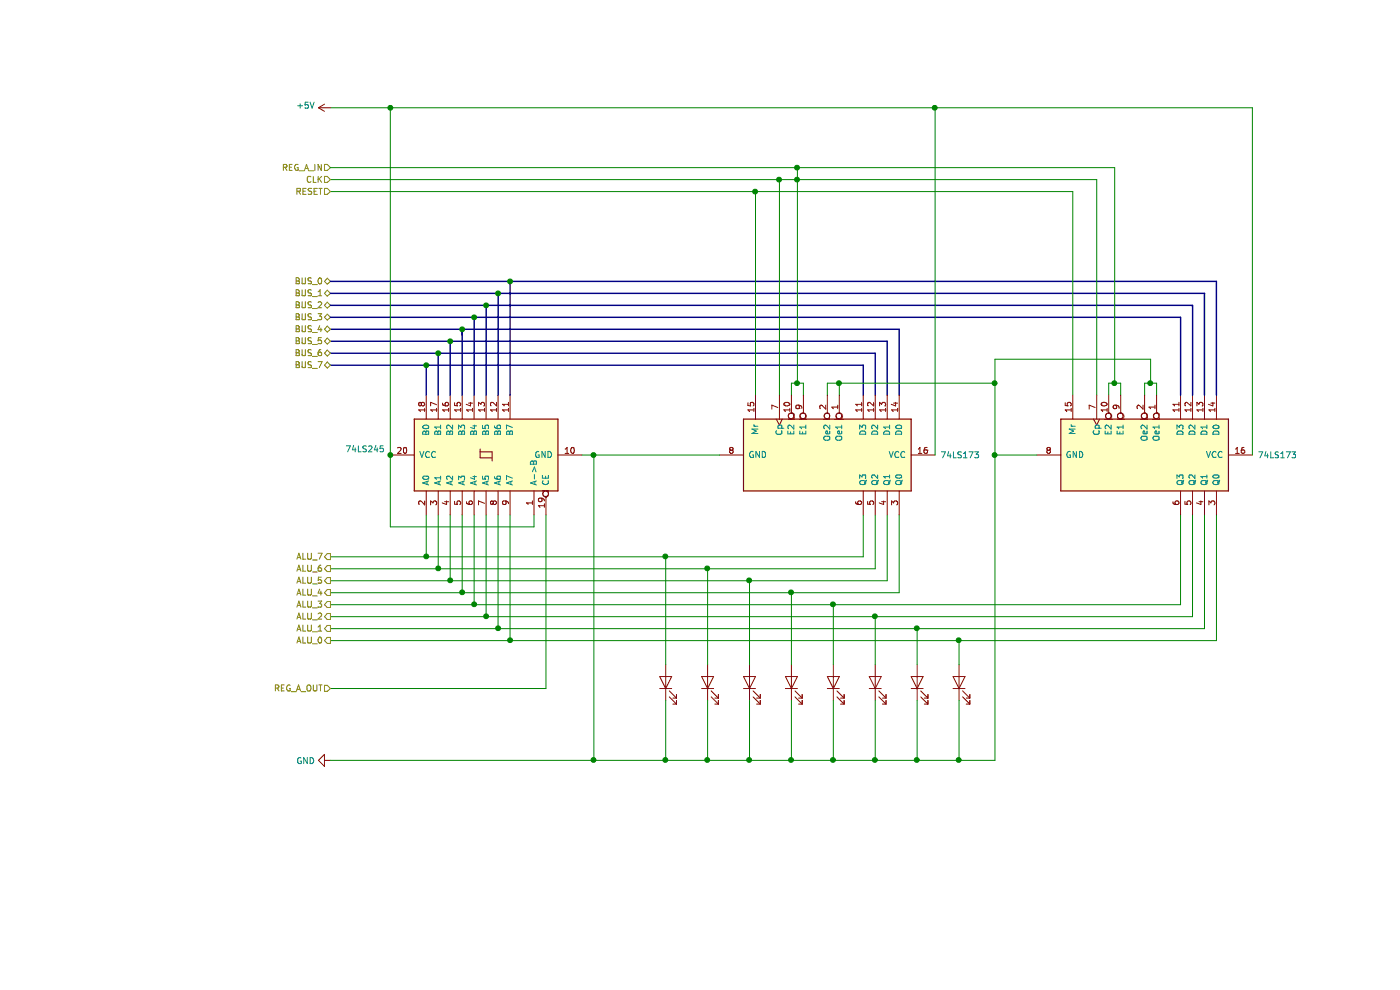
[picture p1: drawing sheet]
EESchema Schematic File Version 4
EELAYER 29 0
EELAYER END
$Descr A4 11693 8268
encoding utf-8
Sheet 1 1
Title ""
Date ""
Rev ""
Comp ""
Comment1 ""
Comment2 ""
Comment3 ""
Comment4 ""
$EndDescr
$Comp
L 74xx:74LS245 U?
U 1 1
P 3750 3800
F 0 "U?" V 3704 4644 50  0001 L CNN
F 1 "74LS245" V 3795 4644 50  0000 L CNN
F 2 "" H 3750 3800 50  0001 C CNN
F 3 "http://www.ti.com/lit/gpn/sn74LS245" H 3750 3800 50  0001 C CNN
	1    3750 3800
	0    -1   -1   0   
$EndComp
Wire Wire Line
	4250 5750 2450 5750
Text HLabel 2450 5750 0    50   Input ~ 0
REG_A_OUT
Text HLabel 2450 2650 0    50   BiDi ~ 0
BUS_3
Text HLabel 2450 2550 0    50   BiDi ~ 0
BUS_2
Text HLabel 2450 2450 0    50   BiDi ~ 0
BUS_1
Text HLabel 2450 2350 0    50   BiDi ~ 0
BUS_0
Connection ~ 4650 6350
Wire Wire Line
	4650 3800 4650 6350
Wire Wire Line
	4550 3800 4650 3800
Wire Wire Line
	4250 4300 4250 5750
Wire Bus Line
	2450 3050 3250 3050
Wire Bus Line
	3250 3050 3250 3300
Connection ~ 3250 3050
Wire Bus Line
	3250 3050 6900 3050
Wire Bus Line
	2450 2950 3350 2950
Wire Bus Line
	3350 2950 3350 3300
Wire Bus Line
	3350 2950 7000 2950
Connection ~ 3350 2950
Wire Bus Line
	2450 2850 3450 2850
Wire Bus Line
	3450 2850 3450 3300
Wire Bus Line
	3450 2850 7100 2850
Wire Bus Line
	7100 2850 7100 3300
Connection ~ 3450 2850
Wire Bus Line
	7200 2750 3550 2750
Wire Bus Line
	3550 2750 3550 3300
Wire Bus Line
	2450 2750 3550 2750
Wire Bus Line
	3550 2750 3550 2800
Connection ~ 3550 2750
Wire Bus Line
	2450 2650 3650 2650
Wire Bus Line
	3650 2650 3650 3300
Wire Bus Line
	3750 3300 3750 2550
Wire Bus Line
	3750 2550 2450 2550
Wire Bus Line
	2450 2450 3850 2450
Wire Bus Line
	3850 2450 3850 3300
Wire Bus Line
	3950 3300 3950 2350
Wire Bus Line
	3950 2350 2450 2350
Wire Bus Line
	9550 2650 3650 2650
Connection ~ 3650 2650
Wire Bus Line
	3750 2550 9650 2550
Connection ~ 3750 2550
Wire Bus Line
	9750 2450 3850 2450
Connection ~ 3850 2450
Wire Bus Line
	3950 2350 9850 2350
Connection ~ 3950 2350
Wire Bus Line
	6900 3050 6900 3300
Wire Bus Line
	7000 2950 7000 3300
Wire Bus Line
	7200 2750 7200 3300
$Comp
L 74xx:74LS173 U?
U 1 1
P 6600 3800
F 0 "U?" V 6554 4744 50  0001 L CNN
F 1 "74LS173" V 6600 4744 50  0000 L CNN
F 2 "" H 6600 3800 50  0001 C CNN
F 3 "http://www.ti.com/lit/gpn/sn74LS173" H 6600 3800 50  0001 C CNN
	1    6600 3800
	0    1    1    0   
$EndComp
$Comp
L 74xx:74LS173 U?
U 1 1
P 9250 3800
F 0 "U?" V 9204 4744 50  0001 L CNN
F 1 "74LS173" V 9250 4744 50  0000 L CNN
F 2 "" H 9250 3800 50  0001 C CNN
F 3 "http://www.ti.com/lit/gpn/sn74LS173" H 9250 3800 50  0001 C CNN
	1    9250 3800
	0    1    1    0   
$EndComp
Wire Bus Line
	9550 2650 9550 3300
Wire Bus Line
	9650 2550 9650 3300
Wire Bus Line
	9750 2450 9750 3300
Wire Bus Line
	9850 2350 9850 3300
Wire Wire Line
	6000 3300 6000 1600
Wire Wire Line
	6000 1600 8650 1600
Wire Wire Line
	8650 1600 8650 3300
Wire Wire Line
	6000 1600 2450 1600
Connection ~ 6000 1600
Wire Wire Line
	6300 3300 6300 3200
Wire Wire Line
	6400 3200 6400 3300
Wire Wire Line
	6300 3200 6350 3200
Wire Wire Line
	6350 1500 8850 1500
Wire Wire Line
	9000 3200 9050 3200
Wire Wire Line
	9050 3200 9050 3300
Connection ~ 6350 3200
Wire Wire Line
	6350 3200 6400 3200
Wire Wire Line
	9000 3200 8950 3200
Wire Wire Line
	8950 3200 8950 3300
Connection ~ 9000 3200
Wire Wire Line
	6350 1500 6200 1500
Text HLabel 2450 1600 0    50   Input ~ 0
RESET
Text HLabel 2450 1400 0    50   Input ~ 0
REG_A_IN
Wire Wire Line
	6600 3300 6600 3200
Wire Wire Line
	6700 3200 6700 3300
Wire Wire Line
	8000 3200 8000 3800
Wire Wire Line
	6600 3200 6700 3200
Connection ~ 6700 3200
Wire Wire Line
	6700 3200 8000 3200
Wire Wire Line
	8350 3800 8000 3800
Wire Wire Line
	9250 3300 9250 3200
Wire Wire Line
	9250 3200 9300 3200
Wire Wire Line
	9350 3200 9350 3300
Wire Wire Line
	9300 3200 9300 3000
Wire Wire Line
	9300 3000 8000 3000
Wire Wire Line
	8000 3000 8000 3200
Connection ~ 9300 3200
Wire Wire Line
	9300 3200 9350 3200
Connection ~ 8000 3200
Wire Wire Line
	6200 3300 6200 1500
Connection ~ 6350 1400
Connection ~ 6200 1500
Wire Wire Line
	6200 1500 2450 1500
Wire Wire Line
	2450 1400 6350 1400
Wire Wire Line
	6350 1400 6350 1500
Wire Wire Line
	8850 1500 8850 3300
Wire Wire Line
	6350 1400 9000 1400
Wire Wire Line
	9000 1400 9000 3200
Text HLabel 2450 1500 0    50   Input ~ 0
CLK
Text HLabel 2450 3050 0    50   BiDi ~ 0
BUS_7
Text HLabel 2450 2950 0    50   BiDi ~ 0
BUS_6
Text HLabel 2450 2850 0    50   BiDi ~ 0
BUS_5
Text HLabel 2450 2750 0    50   BiDi ~ 0
BUS_4
$Comp
L power:GND #PWR?
U 1 1
P 2450 6350
F 0 "#PWR?" H 2450 6100 50  0001 C CNN
F 1 "GND" V 2455 6222 50  0000 R CNN
F 2 "" H 2450 6350 50  0001 C CNN
F 3 "" H 2450 6350 50  0001 C CNN
	1    2450 6350
	0    1    1    0   
$EndComp
Wire Wire Line
	2950 3800 2950 900 
Wire Wire Line
	2950 900  7500 900 
Wire Wire Line
	7500 900  7500 3800
Wire Wire Line
	7500 900  10150 900 
Wire Wire Line
	10150 900  10150 3800
Connection ~ 7500 900 
Wire Wire Line
	2950 900  2450 900 
Connection ~ 2950 900 
$Comp
L power:+5V #PWR?
U 1 1
P 2450 900
F 0 "#PWR?" H 2450 750 50  0001 C CNN
F 1 "+5V" V 2465 1028 50  0000 L CNN
F 2 "" H 2450 900 50  0001 C CNN
F 3 "" H 2450 900 50  0001 C CNN
	1    2450 900 
	0    -1   -1   0   
$EndComp
$Comp
L Device:LED D?
U 1 1
P 5250 5700
F 0 "D?" V 5289 5583 50  0001 R CNN
F 1 "LED" V 5243 5583 50  0001 R CNN
F 2 "" H 5250 5700 50  0001 C CNN
F 3 "~" H 5250 5700 50  0001 C CNN
	1    5250 5700
	0    -1   -1   0   
$EndComp
$Comp
L Device:LED D?
U 1 1
P 5600 5700
F 0 "D?" V 5639 5583 50  0001 R CNN
F 1 "LED" V 5593 5583 50  0001 R CNN
F 2 "" H 5600 5700 50  0001 C CNN
F 3 "~" H 5600 5700 50  0001 C CNN
	1    5600 5700
	0    -1   -1   0   
$EndComp
$Comp
L Device:LED D?
U 1 1
P 5950 5700
F 0 "D?" V 5989 5583 50  0001 R CNN
F 1 "LED" V 5943 5583 50  0001 R CNN
F 2 "" H 5950 5700 50  0001 C CNN
F 3 "~" H 5950 5700 50  0001 C CNN
	1    5950 5700
	0    -1   -1   0   
$EndComp
$Comp
L Device:LED D?
U 1 1
P 6300 5700
F 0 "D?" V 6339 5583 50  0001 R CNN
F 1 "LED" V 6293 5583 50  0001 R CNN
F 2 "" H 6300 5700 50  0001 C CNN
F 3 "~" H 6300 5700 50  0001 C CNN
	1    6300 5700
	0    -1   -1   0   
$EndComp
$Comp
L Device:LED D?
U 1 1
P 6650 5700
F 0 "D?" V 6689 5583 50  0001 R CNN
F 1 "LED" V 6643 5583 50  0001 R CNN
F 2 "" H 6650 5700 50  0001 C CNN
F 3 "~" H 6650 5700 50  0001 C CNN
	1    6650 5700
	0    -1   -1   0   
$EndComp
$Comp
L Device:LED D?
U 1 1
P 7000 5700
F 0 "D?" V 7039 5583 50  0001 R CNN
F 1 "LED" V 6993 5583 50  0001 R CNN
F 2 "" H 7000 5700 50  0001 C CNN
F 3 "~" H 7000 5700 50  0001 C CNN
	1    7000 5700
	0    -1   -1   0   
$EndComp
$Comp
L Device:LED D?
U 1 1
P 7350 5700
F 0 "D?" V 7389 5583 50  0001 R CNN
F 1 "LED" V 7343 5583 50  0001 R CNN
F 2 "" H 7350 5700 50  0001 C CNN
F 3 "~" H 7350 5700 50  0001 C CNN
	1    7350 5700
	0    -1   -1   0   
$EndComp
$Comp
L Device:LED D?
U 1 1
P 7700 5700
F 0 "D?" V 7739 5583 50  0001 R CNN
F 1 "LED" V 7693 5583 50  0001 R CNN
F 2 "" H 7700 5700 50  0001 C CNN
F 3 "~" H 7700 5700 50  0001 C CNN
	1    7700 5700
	0    -1   -1   0   
$EndComp
Wire Wire Line
	4650 6350 5250 6350
Connection ~ 5250 6350
Wire Wire Line
	5250 6350 5600 6350
Wire Wire Line
	5700 3800 4650 3800
Connection ~ 4650 3800
Wire Wire Line
	3250 4300 3250 4650
Wire Wire Line
	3250 4650 5250 4650
Wire Wire Line
	6900 4650 6900 4300
Wire Wire Line
	7000 4300 7000 4750
Wire Wire Line
	7000 4750 5600 4750
Wire Wire Line
	3350 4300 3350 4750
Wire Wire Line
	3450 4300 3450 4850
Wire Wire Line
	3450 4850 5950 4850
Wire Wire Line
	7100 4850 7100 4300
Wire Wire Line
	7200 4300 7200 4950
Wire Wire Line
	7200 4950 6300 4950
Wire Wire Line
	3550 4950 3550 4300
Wire Wire Line
	3650 4300 3650 5050
Wire Wire Line
	3650 5050 6650 5050
Wire Wire Line
	9550 5050 9550 4300
Wire Wire Line
	9650 4300 9650 5150
Wire Wire Line
	9650 5150 7000 5150
Wire Wire Line
	3750 5150 3750 4300
Wire Wire Line
	9750 4300 9750 5250
Wire Wire Line
	9750 5250 7350 5250
Wire Wire Line
	3850 5250 3850 4300
Wire Wire Line
	3950 4300 3950 5350
Wire Wire Line
	3950 5350 7700 5350
Wire Wire Line
	9850 5350 9850 4300
Wire Wire Line
	5250 5550 5250 4650
Connection ~ 5250 4650
Wire Wire Line
	5250 4650 6900 4650
Wire Wire Line
	5600 4750 5600 5550
Connection ~ 5600 4750
Wire Wire Line
	5600 4750 3350 4750
Wire Wire Line
	5950 5550 5950 4850
Connection ~ 5950 4850
Wire Wire Line
	5950 4850 7100 4850
Wire Wire Line
	6300 5550 6300 4950
Connection ~ 6300 4950
Wire Wire Line
	6300 4950 3550 4950
Wire Wire Line
	6650 5050 6650 5550
Connection ~ 6650 5050
Wire Wire Line
	6650 5050 9550 5050
Wire Wire Line
	7000 5550 7000 5150
Connection ~ 7000 5150
Wire Wire Line
	7000 5150 3750 5150
Wire Wire Line
	7350 5250 7350 5550
Connection ~ 7350 5250
Wire Wire Line
	7350 5250 3850 5250
Wire Wire Line
	7700 5550 7700 5350
Connection ~ 7700 5350
Wire Wire Line
	7700 5350 9850 5350
Wire Wire Line
	8000 3800 8000 6350
Connection ~ 8000 3800
Wire Wire Line
	2450 5350 3950 5350
Connection ~ 3950 5350
Wire Wire Line
	3850 5250 2450 5250
Connection ~ 3850 5250
Wire Wire Line
	3750 5150 2450 5150
Connection ~ 3750 5150
Connection ~ 3650 5050
Wire Wire Line
	2450 5050 3650 5050
Wire Wire Line
	3550 4950 2450 4950
Connection ~ 3550 4950
Wire Wire Line
	3450 4850 2450 4850
Connection ~ 3450 4850
Wire Wire Line
	3350 4750 2450 4750
Connection ~ 3350 4750
Wire Wire Line
	3250 4650 2450 4650
Connection ~ 3250 4650
Text HLabel 2450 5350 0    50   Output ~ 0
ALU_0
Text HLabel 2450 5250 0    50   Output ~ 0
ALU_1
Text HLabel 2450 5150 0    50   Output ~ 0
ALU_2
Text HLabel 2450 5050 0    50   Output ~ 0
ALU_3
Text HLabel 2450 4950 0    50   Output ~ 0
ALU_4
Text HLabel 2450 4850 0    50   Output ~ 0
ALU_5
Text HLabel 2450 4750 0    50   Output ~ 0
ALU_6
Text HLabel 2450 4650 0    50   Output ~ 0
ALU_7
Wire Wire Line
	5250 5850 5250 6350
Wire Wire Line
	5600 5850 5600 6350
Wire Wire Line
	5950 5850 5950 6350
Wire Wire Line
	6300 5850 6300 6350
Wire Wire Line
	6650 5850 6650 6350
Wire Wire Line
	7000 5850 7000 6350
Wire Wire Line
	7350 5850 7350 6350
Wire Wire Line
	7700 5850 7700 6350
Wire Wire Line
	2450 6350 4650 6350
Wire Wire Line
	2950 3800 2950 4400
Wire Wire Line
	2950 4400 4150 4400
Wire Wire Line
	4150 4400 4150 4300
Connection ~ 2950 3800
Connection ~ 5600 6350
Wire Wire Line
	5600 6350 5950 6350
Connection ~ 5950 6350
Wire Wire Line
	5950 6350 6300 6350
Connection ~ 6300 6350
Wire Wire Line
	6300 6350 6650 6350
Connection ~ 6350 1500
Wire Wire Line
	6350 1500 6350 3200
Connection ~ 6650 6350
Wire Wire Line
	6650 6350 7000 6350
Connection ~ 7000 6350
Wire Wire Line
	7000 6350 7350 6350
Connection ~ 7350 6350
Wire Wire Line
	7350 6350 7700 6350
Connection ~ 7700 6350
Wire Wire Line
	7700 6350 8000 6350
$EndSCHEMATC
